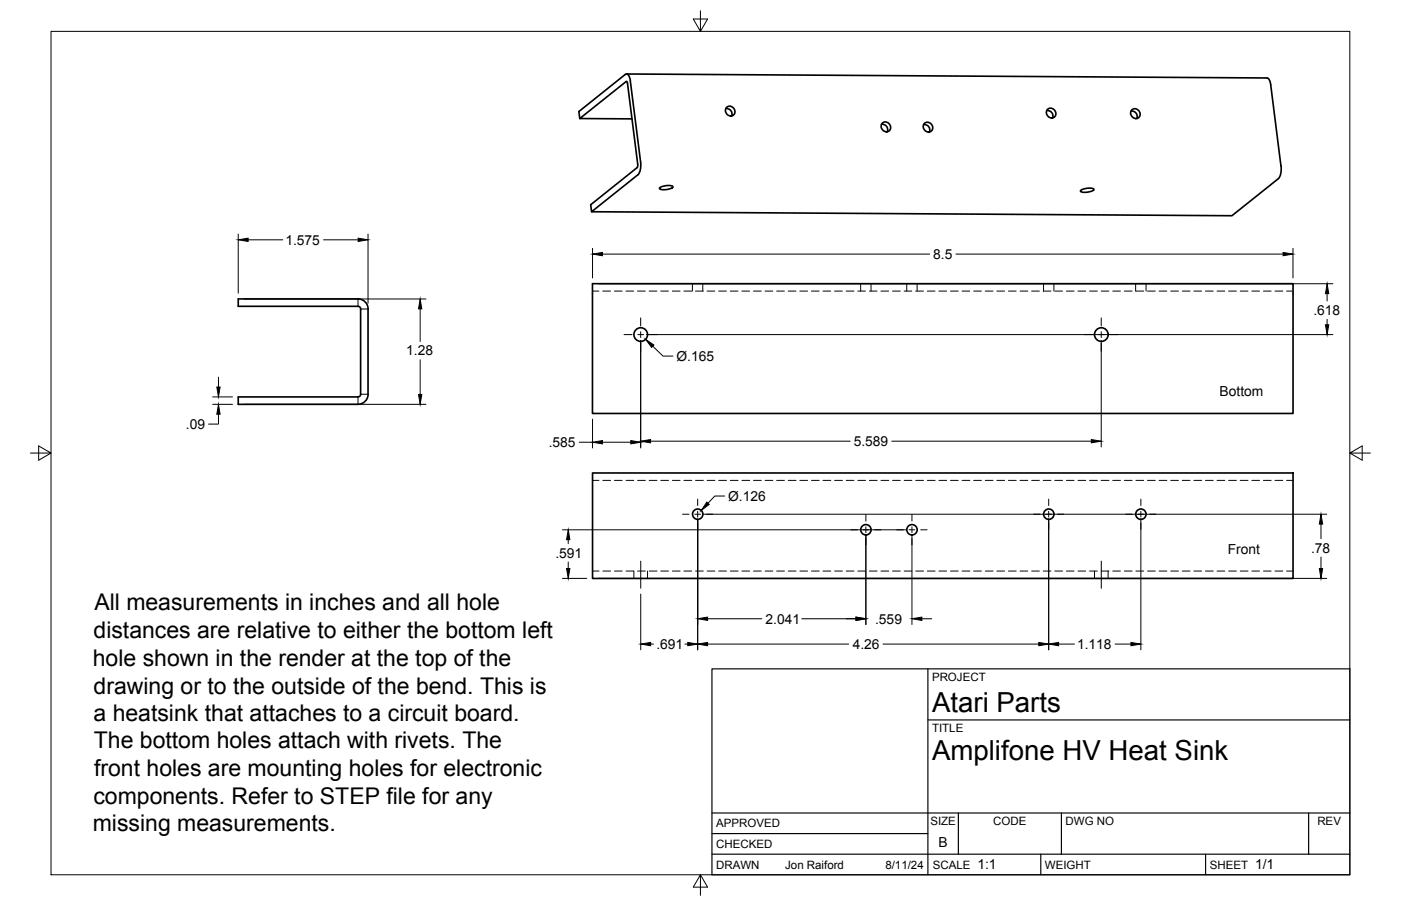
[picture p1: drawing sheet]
<svg xmlns="http://www.w3.org/2000/svg" width="432mm" height="279mm" viewBox="0 0 432 279" stroke-linecap="round" stroke-linejoin="round" font-family="sans-serif">
<!-- layer: Visible -->
<g fill="none" stroke="#000" stroke-width=".51">
<path d="M193 25.1l-14.3 11.5 16.1 .1M193 25.1l.4 .6 3.1 25.6-.2 .4-14.2 11.4 .2 2.2M193.1 22.8l197.4 1.2M194.3 25l3.1 25M194.3 25a2.21 2.21 0 0 0-1.2-2.2l-14.7 11.6 .3 2.2M223.7 33.5a1.71 1.71 0 0 1 1.8 2.3M224 33a1.53 1.53 0 0 1 2.3 .7 1.53 1.53 0 0 1-1.1 2.1 1.65 1.65 0 0 1-1.4-1 1.65 1.65 0 0 1 .2-1.8zM271.7 38.3a1.71 1.71 0 0 1 1.8 2.3M272 37.9a1.53 1.53 0 0 1 2.3 .6 1.53 1.53 0 0 1-1.1 2.1 1.65 1.65 0 0 1-1.5-.9 1.65 1.65 0 0 1 .3-1.8zM284.7 38.4a1.71 1.71 0 0 1 1.8 2.3M285 38a1.53 1.53 0 0 1 2.3 .6 1.53 1.53 0 0 1-1.1 2.1 1.65 1.65 0 0 1-1.5-1 1.65 1.65 0 0 1 .3-1.7zM322.6 34.1a1.71 1.71 0 0 1 1.8 2.3"/>
<path d="M322.9 33.6a1.53 1.53 0 0 1 2.3 .7 1.53 1.53 0 0 1-1 2.1 1.65 1.65 0 0 1-1.5-1 1.65 1.65 0 0 1 .2-1.8zM348.6 34.2a1.71 1.71 0 0 1 1.8 2.3M348.9 33.8a1.53 1.53 0 0 1 2.3 .6 1.53 1.53 0 0 1-1.1 2.2 1.65 1.65 0 0 1-1.5-1 1.65 1.65 0 0 1 .3-1.8zM390.5 24l.7 .6 .5 1.6 3.1 25M197.4 50v2l-.3 1.2-.5 .7-14.3 11.4 197.4 1.2 14.3-11.4 .7-1.3 .1-2.6M203.4 57.8a5 5 0 0 1 4-.3v.2a4.5 4.5 0 0 1-4.1 .5zM333.2 58.7a5 5 0 0 1 3.9-.4l.1 .2a4.5 4.5 0 0 1-4.2 .5zM111.1 95.3v26.3M111.2 95.3a.81 .81 0 0 0-.8-.8h-37v-2.3h36.9a3.1 3.1 0 0 1 3.2 3.1l-.1 26.3a3.1 3.1 0 0 1-3 3.1h-37v-2.3h36.9M182.6 87.5h215.9v40h-215.9zM111.2 121.6a.81 .81 0 0 1-.8 .8M182.6 145.9h215.9v32.5h-215.9z"/>
<circle cx="197.5" cy="103.2" r="2.11"/>
<circle cx="339.4" cy="103.2" r="2.11"/>
<circle cx="215" cy="158.6" r="1.6"/>
<circle cx="323.2" cy="158.6" r="1.6"/>
<circle cx="351.6" cy="158.6" r="1.6"/>
<circle cx="266.9" cy="163.4" r="1.6"/>
<circle cx="281.1" cy="163.4" r="1.6"/>
</g>
<!-- layer: Visible Narrow -->
<path d="M110.3 92.3v2.1M111.3 95.3h2M110.3 122.5v2.1M111.3 121.6h2" fill="none" stroke="#000" stroke-width=".31"/>
<!-- layer: Hidden -->
<g fill="none" stroke="#000" stroke-width=".31">
<path d="M182.6 89.8h2M185.8 89.8h2.4M189.4 89.8h2.3M192.9 89.8h2.4M196.5 89.8h2.4M200.1 89.8h2.4M203.6 89.8h2.4M207.2 89.8h2.4M210.8 89.8h2.4M213.4 87.5v2.3M214.4 89.8h2.3M216.6 87.5v2.3"/>
<path d="M217.9 89.8h2.4M221.5 89.8h2.4M225.1 89.8h2.4M228.6 89.8h2.4M232.2 89.8h2.4M235.8 89.8h2.4M239.4 89.8h2.3M242.9 89.8h2.4M246.5 89.8h2.4M250.1 89.8h2.4M253.7 89.8h2.3M257.2 89.8h2.4"/>
<path d="M260.8 89.8h2.4M264.4 89.8h2.3M265.3 87.5v2.3M267.9 89.8h2.4M268.5 87.5v2.3M271.5 89.8h2.4M275.1 89.8h2.4M278.7 89.8h2.3M279.5 87.5v2.3M282.2 89.8h2.4M282.7 87.5v2.3M285.8 89.8h2.4"/>
<path d="M289.4 89.8h2.4M292.9 89.8h2.4M296.5 89.8h2.4M300.1 89.8h2.4M303.7 89.8h2.3M307.2 89.8h2.4M310.8 89.8h2.4M314.4 89.8h2.4M317.9 89.8h2.4M321.5 89.8h2.4M321.6 87.5v2.3M324.8 87.5v2.3"/>
<path d="M325.1 89.8h2.4M328.7 89.8h2.3M332.2 89.8h2.4M335.8 89.8h2.4M339.4 89.8h2.4M343 89.8h2.3M346.5 89.8h2.4M350 87.5v2.3M350.1 89.8h2.4M353.2 87.5v2.3M353.7 89.8h2.4M357.3 89.8h2.3"/>
<path d="M360.8 89.8h2.4M364.4 89.8h2.4M368 89.8h2.4M371.5 89.8h2.4M375.1 89.8h2.4M378.7 89.8h2.4M382.2 89.8h2.4M385.8 89.8h2.4M389.4 89.8h2.4M393 89.8h2.4M396.5 89.8h2M182.6 148.1h2"/>
<path d="M185.8 148.1h2.4M189.4 148.1h2.3M193 148.1h2.3M196.5 148.1h2.4M200.1 148.1h2.4M203.7 148.1h2.3M207.2 148.1h2.4M210.8 148.1h2.4M214.4 148.1h2.4M218 148.1h2.3M221.5 148.1h2.4M225.1 148.1h2.4"/>
<path d="M228.7 148.1h2.4M232.2 148.1h2.4M235.8 148.1h2.4M239.4 148.1h2.4M243 148.1h2.3M246.5 148.1h2.4M250.1 148.1h2.4M253.7 148.1h2.4M257.2 148.1h2.4M260.8 148.1h2.4M264.4 148.1h2.4M267.9 148.1h2.4"/>
<path d="M271.5 148.1h2.4M275.1 148.1h2.4M278.7 148.1h2.4M282.2 148.1h2.4M285.8 148.1h2.4M289.4 148.1h2.4M292.9 148.1h2.4M296.5 148.1h2.4M300.1 148.1h2.4M303.7 148.1h2.3M307.2 148.1h2.4M310.8 148.1h2.4"/>
<path d="M314.4 148.1h2.4M318 148.1h2.3M321.5 148.1h2.4M325.1 148.1h2.4M328.7 148.1h2.3M332.3 148.1h2.3M335.8 148.1h2.4M339.4 148.1h2.4M343 148.1h2.3M346.5 148.1h2.4M350.1 148.1h2.4M353.7 148.1h2.4"/>
<path d="M357.3 148.1h2.3M360.8 148.1h2.4M364.4 148.1h2.4M368 148.1h2.4M371.5 148.1h2.4M375.1 148.1h2.4M378.7 148.1h2.4M382.2 148.1h2.4M385.8 148.1h2.4M389.4 148.1h2.4M393 148.1h2.4M396.5 148.1h2"/>
<path d="M182.6 176.1h2M185.8 176.1h2.4M189.4 176.1h2.3M193 176.1h2.3M195.4 176.1v2.3M196.5 176.1h2.4M199.6 176.1v2.3M200.1 176.1h2.4M203.7 176.1h2.3M207.2 176.1h2.4M210.8 176.1h2.4M214.4 176.1h2.4"/>
<path d="M218 176.1h2.3M221.5 176.1h2.4M225.1 176.1h2.4M228.7 176.1h2.4M232.2 176.1h2.4M235.8 176.1h2.4M239.4 176.1h2.4M243 176.1h2.3M246.5 176.1h2.4M250.1 176.1h2.4M253.7 176.1h2.4M257.2 176.1h2.4"/>
<path d="M260.8 176.1h2.4M264.4 176.1h2.4M267.9 176.1h2.4M271.5 176.1h2.4M275.1 176.1h2.4M278.7 176.1h2.4M282.2 176.1h2.4M285.8 176.1h2.4M289.4 176.1h2.4M292.9 176.1h2.4M296.5 176.1h2.4M300.1 176.1h2.4"/>
<path d="M303.7 176.1h2.3M307.2 176.1h2.4M310.8 176.1h2.4M314.4 176.1h2.4M318 176.1h2.3M321.5 176.1h2.4M325.1 176.1h2.4M328.7 176.1h2.3M332.3 176.1h2.3M335.8 176.1h2.4M337.3 176.1v2.3M339.4 176.1h2.4"/>
<path d="M341.5 176.1v2.3M343 176.1h2.3M346.5 176.1h2.4M350.1 176.1h2.4M353.7 176.1h2.4M357.3 176.1h2.3M360.8 176.1h2.4M364.4 176.1h2.4M368 176.1h2.4M371.5 176.1h2.4M375.1 176.1h2.4M378.7 176.1h2.4"/>
<path d="M382.2 176.1h2.4M385.8 176.1h2.4M389.4 176.1h2.4M393 176.1h2.4M396.5 176.1h2"/>
</g>
<!-- layer: Border -->
<path d="M15.7 9.7h400.3v260.1h-400.3zM215.9 3.3v6.4l-2.2-3.8h4.4l-2.2 3.8M9.4 139.7h6.3l-3.8-2.2v4.4l3.8-2.2M416 139.7l3.8 2.2v-4.4l-3.8 2.2h6.4M215.9 269.8l2.2 3.8h-4.4l2.2-3.8v6.3" fill="none" stroke="#000" stroke-width=".31"/>
<!-- layer: Titleblock -->
<path d="M219.4 206.3h196.6v63.5h-196.6zM286 206.3v63.5M286 222h130M219.4 257.1h66.6M219.4 250.7h196.6M295.4 250.7v12.7M327.1 250.7v12.7M403.3 250.7v12.7M219.4 263.4h196.6M320.8 263.4v6.4M371.6 263.4v6.4" fill="none" stroke="#000" stroke-width=".36"/>
<!-- layer: FD_Dimensions -->
<g fill="none" stroke="#000" stroke-width=".31">
<path d="M73.4 72.2v18.2M76.5 74h10.6M99.7 74h10.7M113.4 72.2v21.3M182.6 76.6v9.1M185.7 78.4h100.8M294.6 78.4h100.9M398.5 76.6v9.1M75.2 92.2h56.1M129.5 95.3v10M184.4 87.5h226.4M409 90.6v2.2"/>
<path d="M409 98.5v1.7M67.3 116.3v3.1M129.5 111v10.6M197.5 105v33.2M199.2 103.2h211.6M201.2 106.8l3.1 3h3.1M339.4 105v32.8M65.6 124.7h6M65.6 122.4h6M67.3 127.7v3.1h-3M75.2 124.7h56.1M178.5 136.4h4.1"/>
<path d="M182.6 129.3v8.9M185.7 136.4h8.7M200.5 136.1h61.5M274.8 136.1h61.6M216.8 158.6h192.1M223.4 153h-3.1l-2.1 2.2M173.4 163.4h105.9M173.4 178.4h7.4M175.1 166.4v1.3M175.1 173.3v2M184.4 178.4h224.5M215 160.4v40"/>
<path d="M266.9 165.2v27.4M281.1 165.2v27.4M323.2 160.4v40M351.6 160.4v40M407.1 161.6v4.5M407.1 171.8v3.5M197.5 183.2v17.2M200.5 198.6h.9M211.1 198.6h.9M218.1 198.6h43.5M218.1 190.8h16.7M247.1 190.8h16.7"/>
<path d="M272.2 198.6h48M284.1 190.8h3.1M326.3 198.6h4.9M343.7 198.6h4.9"/>
</g>
<g fill="#000" stroke="#000" stroke-width=".31">
<path d="M73.4 74l3.1-.6v1.1zM110.4 73.4l3 .6-3 .5zM182.6 78.4l3.1-.5v1zM395.5 77.9l3 .5-3 .5zM129.5 92.2l.5 3.1h-1zM409 87.5l.5 3.1h-1zM66.8 119.4h1l-.5 3zM199 104.6l2.5 1.8-.7 .7zM408.5 100.2h1l-.5 3zM67.3 124.7l.5 3h-1zM129 121.6h1l-.5 3.1zM182.6 136.4l3.1-.5v1z"/>
<path d="M194.4 135.9l3.1 .5-3.1 .5zM197.5 136.1l3-.5v1zM336.4 135.6l3 .5-3 .5zM217.8 154.9l.8 .6-2.5 1.9zM175.1 163.4l.5 3h-1zM174.6 175.3h1l-.5 3.1zM407.1 158.6l.5 3h-1zM406.6 175.3h1l-.5 3.1zM197.5 198.6l3-.5v1zM212 198.1l3 .5-3 .5zM215 198.6l3.1-.5v1zM215 190.8l3.1-.5v1z"/>
<path d="M263.8 190.3l3.1 .5-3.1 .5zM281.1 190.8l3-.5v1zM320.2 198.1l3 .5-3 .5zM323.2 198.6l3.1-.5v1zM348.6 198.1l3 .5-3 .5z"/>
</g>
<!-- layer: Smart Centers -->
<g fill="none" stroke="#000" stroke-width=".31">
<path d="M197.5 98v2.5M339.4 98v2.5M192.3 103.2h2.5M196.6 103.2h1.8M197.5 102.3v1.8M197.5 105.9v2.5M200.2 103.2h2.4M334.3 103.2h2.4M338.5 103.2h1.8M339.4 102.3v1.8M339.4 105.9v2.5M342.1 103.2h2.5"/>
<path d="M210.4 158.6h1.9M214.1 158.6h1.8M215 153.9v2M215 157.7v1.8M217.7 158.6h2M266.9 158.7v2M281.1 158.7v2M318.6 158.6h1.9M322.3 158.6h1.8M323.2 153.9v2M323.2 157.7v1.8M325.9 158.6h2"/>
<path d="M347 158.6h1.9M350.7 158.6h1.8M351.6 153.9v2M351.6 157.7v1.8M354.3 158.6h2M197.5 173v8.4M215 161.2v2M262.2 163.4h2M266 163.4h1.8M266.9 162.5v1.8M266.9 166.1v1.9M269.6 163.4h1.9"/>
<path d="M276.4 163.4h2M280.2 163.4h1.8M281.1 162.5v1.8M281.1 166.1v1.9M283.8 163.4h1.9M323.2 161.2v2M339.4 173v8.4M351.6 161.2v2"/>
</g>
<g font-size="8.5">
<text x="287.3" y="219.5">Atari Parts</text>
<text x="287.3" y="234.5">Amplifone HV Heat Sink</text>
</g>
<g font-size="7.1">
<text x="29.1" y="188.2">All measurements in inches and all hole</text>
<text x="28.8" y="196.8">distances are relative to either the bottom left</text>
<text x="28.6" y="205.3">hole shown in the render at the top of the</text>
<text x="28.8" y="213.9">drawing or to the outside of the bend. This is</text>
<text x="28.8" y="222.3">a heatsink that attaches to a circuit board.</text>
<text x="28.9" y="230.8">The bottom holes attach with rivets. The</text>
<text x="29" y="239.4">front holes are mounting holes for electronic</text>
<text x="28.8" y="247.9">components. Refer to STEP file for any</text>
<text x="28.6" y="256.4">missing measurements.</text>
</g>
<g font-size="4.3">
<text x="88" y="75.4">1.575</text>
<text x="287.6" y="79.9">8.5</text>
<text x="404.8" y="97.1">.618</text>
<text x="125.2" y="109.6">1.28</text>
<text x="208.5" y="111.3">Ø.165</text>
<text x="375.9" y="122.2">Bottom</text>
<text x="57.3" y="132.3">.09</text>
<text x="169.1" y="137.9">.585</text>
<text x="263.1" y="137.6">5.589</text>
<text x="224.5" y="154.4">Ø.126</text>
<text x="171.2" y="172">.591</text>
<text x="378.4" y="170.8">Front</text>
<text x="404.1" y="170.5">.78</text>
<text x="235.9" y="192.3">2.041</text>
<text x="269.7" y="192.3">.559</text>
<text x="202.3" y="200.1">.691</text>
<text x="262.8" y="200.1">4.26</text>
<text x="332" y="200.1">1.118</text>
<text x="289.3" y="261.2">B</text>
<text x="301.2" y="268.1">1:1</text>
<text x="386.8" y="268.1">1/1</text>
</g>
<g font-size="3.5">
<text x="287.3" y="210.1">PROJECT</text>
<text x="287.3" y="225.8">TITLE</text>
<text x="220.7" y="255.2">APPROVED</text>
<text x="286.7" y="254.5">SIZE</text>
<text x="306.1" y="254.5">CODE</text>
<text x="328.4" y="254.5">DWG NO</text>
<text x="406" y="254.5">REV</text>
<text x="220.7" y="261.5">CHECKED</text>
<text x="220.7" y="267.9">DRAWN</text>
<text x="242" y="267.9">Jon Raiford</text>
<text x="272.9" y="267.9">8/11/24</text>
<text x="287.5" y="267.9">SCALE</text>
<text x="322.1" y="267.9">WEIGHT</text>
<text x="372.9" y="267.9">SHEET</text>
</g>
</svg>
